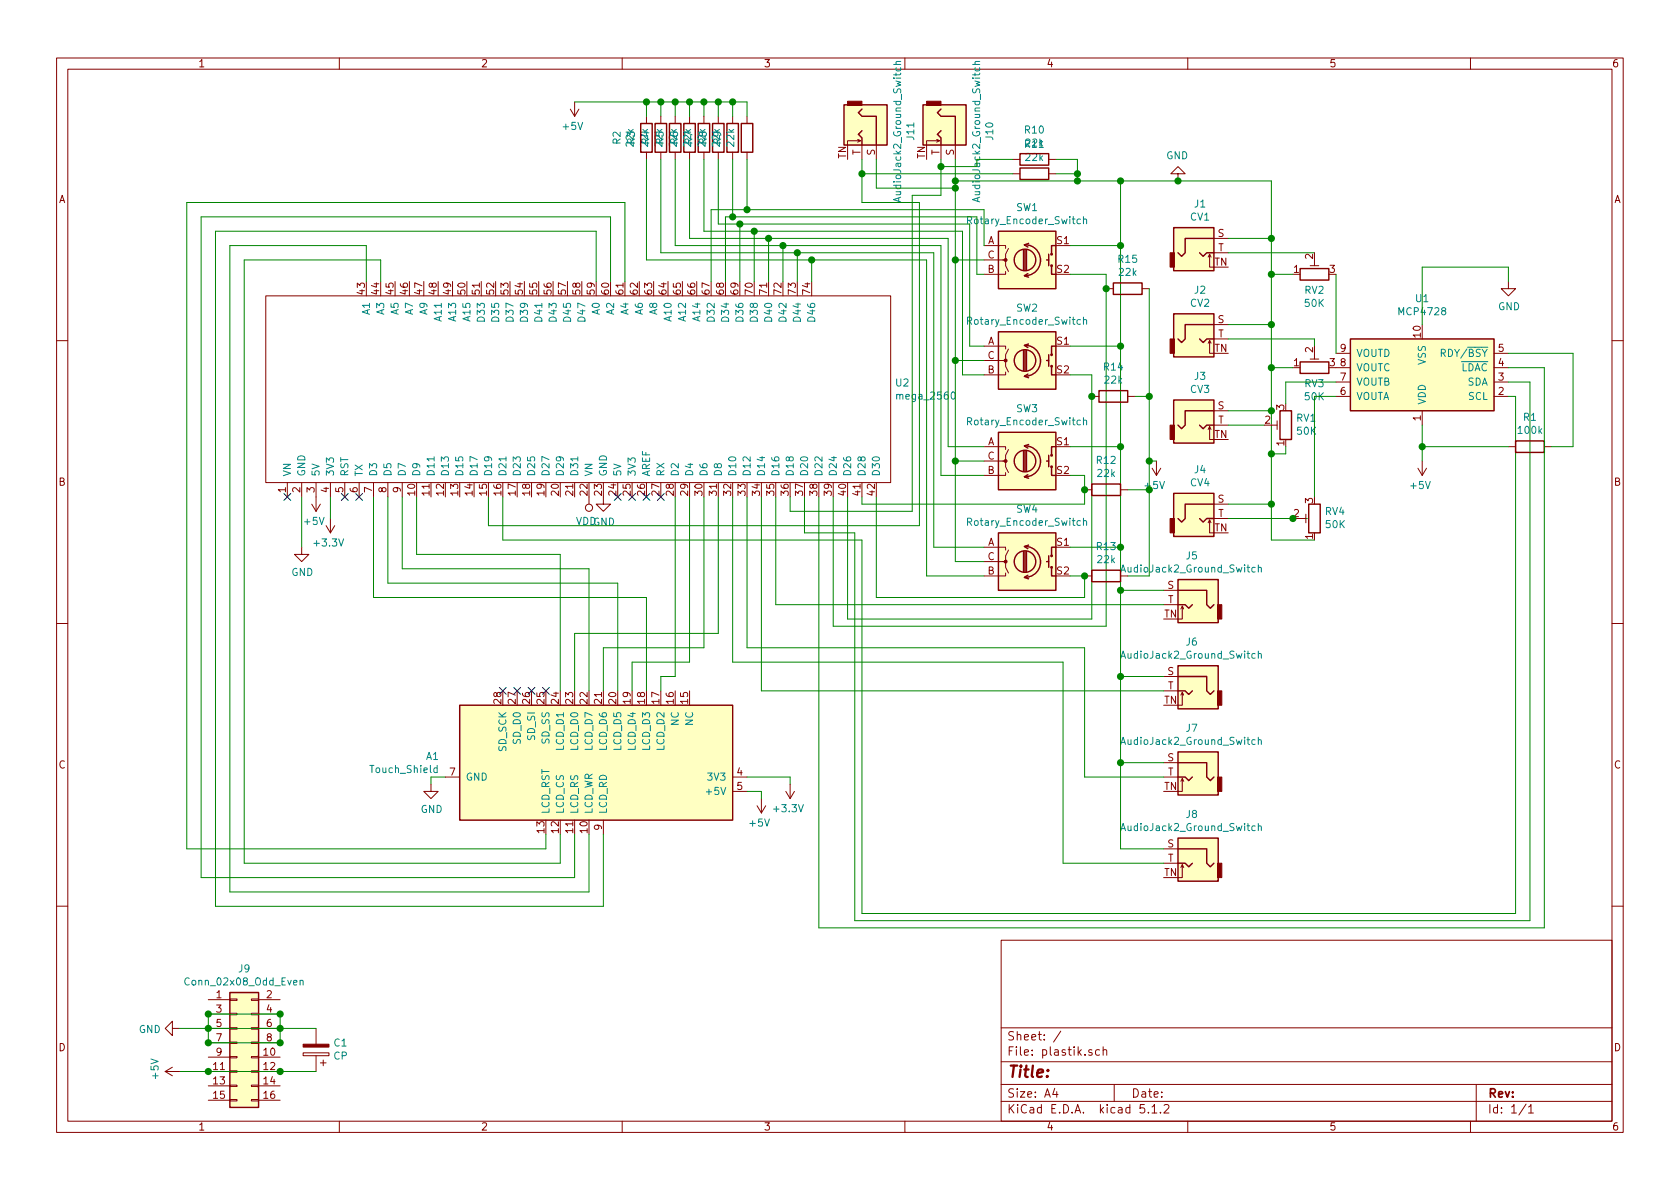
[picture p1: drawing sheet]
EESchema Schematic File Version 4
LIBS:touch-cache
EELAYER 26 0
EELAYER END
$Descr A4 11693 8268
encoding utf-8
Sheet 1 1
Title ""
Date ""
Rev ""
Comp ""
Comment1 ""
Comment2 ""
Comment3 ""
Comment4 ""
$EndDescr
$Comp
L Device:Rotary_Encoder_Switch SW1
U 1 1
P 7150 1800
F 0 "SW1" H 7150 2167 50  0000 C CNN
F 1 "Rotary_Encoder_Switch" H 7150 2076 50  0000 C CNN
F 2 "Rotary_Encoder:RotaryEncoder_Alps_EC11E-Switch_Vertical_H20mm_CircularMountingHoles" H 7000 1960 50  0001 C CNN
F 3 "~" H 7150 2060 50  0001 C CNN
	1    7150 1800
	1    0    0    -1  
$EndComp
$Comp
L audiojack2_ground_switch_numeric:AudioJack2_Ground_Switch J4
U 1 1
P 8350 3600
F 0 "J4" H 8354 3942 50  0000 C CNN
F 1 "CV4" H 8354 3851 50  0000 C CNN
F 2 "Connector_Audio:Jack_3.5mm_QingPu_WQP-PJ398SM_Vertical_CircularHoles" H 8350 3600 50  0001 C CNN
F 3 "~" H 8350 3600 50  0001 C CNN
	1    8350 3600
	1    0    0    -1  
$EndComp
$Comp
L audiojack2_ground_switch_numeric:AudioJack2_Ground_Switch J5
U 1 1
P 8300 4200
F 0 "J5" H 8304 4542 50  0000 C CNN
F 1 "AudioJack2_Ground_Switch" H 8304 4451 50  0000 C CNN
F 2 "Connector_Audio:Jack_3.5mm_QingPu_WQP-PJ398SM_Vertical_CircularHoles" H 8300 4200 50  0001 C CNN
F 3 "~" H 8300 4200 50  0001 C CNN
	1    8300 4200
	-1   0    0    -1  
$EndComp
$Comp
L audiojack2_ground_switch_numeric:AudioJack2_Ground_Switch J6
U 1 1
P 8300 4800
F 0 "J6" H 8304 5142 50  0000 C CNN
F 1 "AudioJack2_Ground_Switch" H 8304 5051 50  0000 C CNN
F 2 "Connector_Audio:Jack_3.5mm_QingPu_WQP-PJ398SM_Vertical_CircularHoles" H 8300 4800 50  0001 C CNN
F 3 "~" H 8300 4800 50  0001 C CNN
	1    8300 4800
	-1   0    0    -1  
$EndComp
$Comp
L audiojack2_ground_switch_numeric:AudioJack2_Ground_Switch J3
U 1 1
P 8350 2950
F 0 "J3" H 8354 3292 50  0000 C CNN
F 1 "CV3" H 8354 3201 50  0000 C CNN
F 2 "Connector_Audio:Jack_3.5mm_QingPu_WQP-PJ398SM_Vertical_CircularHoles" H 8350 2950 50  0001 C CNN
F 3 "~" H 8350 2950 50  0001 C CNN
	1    8350 2950
	1    0    0    -1  
$EndComp
$Comp
L audiojack2_ground_switch_numeric:AudioJack2_Ground_Switch J2
U 1 1
P 8350 2350
F 0 "J2" H 8354 2692 50  0000 C CNN
F 1 "CV2" H 8354 2601 50  0000 C CNN
F 2 "Connector_Audio:Jack_3.5mm_QingPu_WQP-PJ398SM_Vertical_CircularHoles" H 8350 2350 50  0001 C CNN
F 3 "~" H 8350 2350 50  0001 C CNN
	1    8350 2350
	1    0    0    -1  
$EndComp
$Comp
L audiojack2_ground_switch_numeric:AudioJack2_Ground_Switch J1
U 1 1
P 8350 1750
F 0 "J1" H 8354 2092 50  0000 C CNN
F 1 "CV1" H 8354 2001 50  0000 C CNN
F 2 "Connector_Audio:Jack_3.5mm_QingPu_WQP-PJ398SM_Vertical_CircularHoles" H 8350 1750 50  0001 C CNN
F 3 "~" H 8350 1750 50  0001 C CNN
	1    8350 1750
	1    0    0    -1  
$EndComp
$Comp
L Device:Rotary_Encoder_Switch SW2
U 1 1
P 7150 2500
F 0 "SW2" H 7150 2867 50  0000 C CNN
F 1 "Rotary_Encoder_Switch" H 7150 2776 50  0000 C CNN
F 2 "Rotary_Encoder:RotaryEncoder_Alps_EC11E-Switch_Vertical_H20mm_CircularMountingHoles" H 7000 2660 50  0001 C CNN
F 3 "~" H 7150 2760 50  0001 C CNN
	1    7150 2500
	1    0    0    -1  
$EndComp
$Comp
L Device:Rotary_Encoder_Switch SW3
U 1 1
P 7150 3200
F 0 "SW3" H 7150 3567 50  0000 C CNN
F 1 "Rotary_Encoder_Switch" H 7150 3476 50  0000 C CNN
F 2 "Rotary_Encoder:RotaryEncoder_Alps_EC11E-Switch_Vertical_H20mm_CircularMountingHoles" H 7000 3360 50  0001 C CNN
F 3 "~" H 7150 3460 50  0001 C CNN
	1    7150 3200
	1    0    0    -1  
$EndComp
$Comp
L Device:Rotary_Encoder_Switch SW4
U 1 1
P 7150 3900
F 0 "SW4" H 7150 4267 50  0000 C CNN
F 1 "Rotary_Encoder_Switch" H 7150 4176 50  0000 C CNN
F 2 "Rotary_Encoder:RotaryEncoder_Alps_EC11E-Switch_Vertical_H20mm_CircularMountingHoles" H 7000 4060 50  0001 C CNN
F 3 "~" H 7150 4160 50  0001 C CNN
	1    7150 3900
	1    0    0    -1  
$EndComp
$Comp
L audiojack2_ground_switch_numeric:AudioJack2_Ground_Switch J7
U 1 1
P 8300 5400
F 0 "J7" H 8304 5742 50  0000 C CNN
F 1 "AudioJack2_Ground_Switch" H 8304 5651 50  0000 C CNN
F 2 "Connector_Audio:Jack_3.5mm_QingPu_WQP-PJ398SM_Vertical_CircularHoles" H 8300 5400 50  0001 C CNN
F 3 "~" H 8300 5400 50  0001 C CNN
	1    8300 5400
	-1   0    0    -1  
$EndComp
$Comp
L audiojack2_ground_switch_numeric:AudioJack2_Ground_Switch J8
U 1 1
P 8300 6000
F 0 "J8" H 8304 6342 50  0000 C CNN
F 1 "AudioJack2_Ground_Switch" H 8304 6251 50  0000 C CNN
F 2 "Connector_Audio:Jack_3.5mm_QingPu_WQP-PJ398SM_Vertical_CircularHoles" H 8300 6000 50  0001 C CNN
F 3 "~" H 8300 6000 50  0001 C CNN
	1    8300 6000
	-1   0    0    -1  
$EndComp
$Comp
L Connector_Generic:Conn_02x08_Odd_Even J9
U 1 1
P 1650 7250
F 0 "J9" H 1700 7767 50  0000 C CNN
F 1 "Conn_02x08_Odd_Even" H 1700 7676 50  0000 C CNN
F 2 "Connector_IDC:IDC-Header_2x08_P2.54mm_Vertical" H 1650 7250 50  0001 C CNN
F 3 "~" H 1650 7250 50  0001 C CNN
	1    1650 7250
	1    0    0    -1  
$EndComp
Wire Wire Line
	1450 7050 1950 7050
Wire Wire Line
	1450 7150 1950 7150
Wire Wire Line
	1450 7250 1950 7250
Wire Wire Line
	1450 7250 1450 7150
Connection ~ 1450 7250
Connection ~ 1450 7050
Connection ~ 1450 7150
Wire Wire Line
	1450 7150 1450 7050
Wire Wire Line
	1950 7250 1950 7150
Connection ~ 1950 7250
Connection ~ 1950 7050
Connection ~ 1950 7150
Wire Wire Line
	1950 7150 1950 7050
$Comp
L power:GND #PWR0101
U 1 1
P 1250 7150
F 0 "#PWR0101" H 1250 6900 50  0001 C CNN
F 1 "GND" V 1255 7022 50  0000 R CNN
F 2 "" H 1250 7150 50  0001 C CNN
F 3 "" H 1250 7150 50  0001 C CNN
	1    1250 7150
	0    1    1    0   
$EndComp
Wire Wire Line
	1450 7150 1250 7150
Wire Wire Line
	1250 7450 1450 7450
Wire Wire Line
	1450 7450 1950 7450
Connection ~ 1450 7450
$Comp
L power:+5V #PWR0103
U 1 1
P 2200 3450
F 0 "#PWR0103" H 2200 3300 50  0001 C CNN
F 1 "+5V" H 2215 3623 50  0000 C CNN
F 2 "" H 2200 3450 50  0001 C CNN
F 3 "" H 2200 3450 50  0001 C CNN
	1    2200 3450
	-1   0    0    1   
$EndComp
$Comp
L power:GND #PWR0104
U 1 1
P 2100 3800
F 0 "#PWR0104" H 2100 3550 50  0001 C CNN
F 1 "GND" H 2105 3627 50  0000 C CNN
F 2 "" H 2100 3800 50  0001 C CNN
F 3 "" H 2100 3800 50  0001 C CNN
	1    2100 3800
	1    0    0    -1  
$EndComp
$Comp
L mega_2560:mega_2560 U2
U 1 1
P 2700 3100
F 0 "U2" H 6228 3546 50  0000 L CNN
F 1 "mega_2560" H 6228 3455 50  0000 L CNN
F 2 "board:mega_2560" H 4000 3500 50  0001 C CNN
F 3 "" H 4000 3500 50  0001 C CNN
	1    2700 3100
	1    0    0    -1  
$EndComp
$Comp
L MCU_Module2:Touch_Shield A1
U 1 1
P 4200 5300
F 0 "A1" V 4154 4159 50  0000 R CNN
F 1 "Touch_Shield" V 4245 4159 50  0000 R CNN
F 2 "Touch_Shield:Touch_Shield" H 4350 4250 50  0001 L CNN
F 3 "https://www.arduino.cc/en/Main/arduinoBoardUno" H 4000 6350 50  0001 C CNN
	1    4200 5300
	0    1    1    0   
$EndComp
Wire Wire Line
	2100 3450 2100 3800
Wire Wire Line
	4600 4800 4600 4700
Wire Wire Line
	4600 4700 4700 4700
Wire Wire Line
	4700 4700 4700 3450
Wire Wire Line
	4500 4800 4500 4150
Wire Wire Line
	4500 4150 2600 4150
Wire Wire Line
	2600 4150 2600 3450
Wire Wire Line
	4400 4800 4400 4600
Wire Wire Line
	4400 4600 4800 4600
Wire Wire Line
	4800 4600 4800 3450
Wire Wire Line
	4300 4800 4300 4050
Wire Wire Line
	4300 4050 2700 4050
Wire Wire Line
	2700 4050 2700 3450
Wire Wire Line
	4200 4800 4200 4500
Wire Wire Line
	4200 4500 4900 4500
Wire Wire Line
	4900 4500 4900 3450
Wire Wire Line
	4100 4800 4100 3950
Wire Wire Line
	4100 3950 2800 3950
Wire Wire Line
	2800 3950 2800 3450
Wire Wire Line
	4000 4800 4000 4400
Wire Wire Line
	4000 4400 5000 4400
Wire Wire Line
	5000 4400 5000 3450
Wire Wire Line
	3900 4800 3900 3850
Wire Wire Line
	3900 3850 2900 3850
Wire Wire Line
	2900 3850 2900 3450
Wire Wire Line
	4350 1950 4350 1400
Wire Wire Line
	4350 1400 1300 1400
Wire Wire Line
	1300 1400 1300 5900
Wire Wire Line
	1300 5900 3800 5900
Wire Wire Line
	3800 5900 3800 5800
Wire Wire Line
	2650 1950 2650 1800
Wire Wire Line
	2650 1800 1700 1800
Wire Wire Line
	1700 1800 1700 6000
Wire Wire Line
	1700 6000 3900 6000
Wire Wire Line
	3900 6000 3900 5800
Wire Wire Line
	4250 1950 4250 1500
Wire Wire Line
	4250 1500 1400 1500
Wire Wire Line
	1400 1500 1400 6100
Wire Wire Line
	1400 6100 4000 6100
Wire Wire Line
	4000 6100 4000 5800
Wire Wire Line
	2550 1950 2550 1700
Wire Wire Line
	2550 1700 1600 1700
Wire Wire Line
	1600 1700 1600 6200
Wire Wire Line
	1600 6200 4100 6200
Wire Wire Line
	4100 6200 4100 5800
Wire Wire Line
	4200 5800 4200 6300
Wire Wire Line
	4200 6300 1500 6300
Wire Wire Line
	1500 6300 1500 1600
Wire Wire Line
	1500 1600 4150 1600
Wire Wire Line
	4150 1600 4150 1950
NoConn ~ 3800 4800
NoConn ~ 3700 4800
NoConn ~ 3600 4800
NoConn ~ 3500 4800
$Comp
L power:GND #PWR0102
U 1 1
P 3000 5450
F 0 "#PWR0102" H 3000 5200 50  0001 C CNN
F 1 "GND" H 3005 5277 50  0000 C CNN
F 2 "" H 3000 5450 50  0001 C CNN
F 3 "" H 3000 5450 50  0001 C CNN
	1    3000 5450
	1    0    0    -1  
$EndComp
Wire Wire Line
	3100 5400 3000 5400
Wire Wire Line
	3000 5400 3000 5450
$Comp
L power:+5V #PWR0105
U 1 1
P 5300 5550
F 0 "#PWR0105" H 5300 5400 50  0001 C CNN
F 1 "+5V" H 5315 5723 50  0000 C CNN
F 2 "" H 5300 5550 50  0001 C CNN
F 3 "" H 5300 5550 50  0001 C CNN
	1    5300 5550
	-1   0    0    1   
$EndComp
Wire Wire Line
	5300 5550 5300 5500
Wire Wire Line
	5300 5500 5200 5500
$Comp
L power:+3.3V #PWR0106
U 1 1
P 5500 5450
F 0 "#PWR0106" H 5500 5300 50  0001 C CNN
F 1 "+3.3V" H 5515 5623 50  0000 C CNN
F 2 "" H 5500 5450 50  0001 C CNN
F 3 "" H 5500 5450 50  0001 C CNN
	1    5500 5450
	-1   0    0    1   
$EndComp
Wire Wire Line
	5500 5450 5500 5400
Wire Wire Line
	5500 5400 5200 5400
$Comp
L power:+3.3V #PWR0107
U 1 1
P 2300 3600
F 0 "#PWR0107" H 2300 3450 50  0001 C CNN
F 1 "+3.3V" H 2315 3773 50  0000 C CNN
F 2 "" H 2300 3600 50  0001 C CNN
F 3 "" H 2300 3600 50  0001 C CNN
	1    2300 3600
	-1   0    0    1   
$EndComp
Wire Wire Line
	2300 3600 2300 3450
NoConn ~ 2400 3450
NoConn ~ 2500 3450
NoConn ~ 4500 3450
NoConn ~ 4400 3450
NoConn ~ 4300 3450
$Comp
L power:GND #PWR0110
U 1 1
P 4200 3450
F 0 "#PWR0110" H 4200 3200 50  0001 C CNN
F 1 "GND" H 4205 3277 50  0000 C CNN
F 2 "" H 4200 3450 50  0001 C CNN
F 3 "" H 4200 3450 50  0001 C CNN
	1    4200 3450
	1    0    0    -1  
$EndComp
NoConn ~ 4600 3450
$Comp
L power:VDD #PWR0111
U 1 1
P 4100 3450
F 0 "#PWR0111" H 4100 3300 50  0001 C CNN
F 1 "VDD" H 4118 3623 50  0000 C CNN
F 2 "" H 4100 3450 50  0001 C CNN
F 3 "" H 4100 3450 50  0001 C CNN
	1    4100 3450
	-1   0    0    1   
$EndComp
$Comp
L Analog_DAC:MCP4728 U1
U 1 1
P 9900 2650
F 0 "U1" H 9900 2072 50  0000 C CNN
F 1 "MCP4728" H 9900 2163 50  0000 C CNN
F 2 "Package_SO:MSOP-10_3x3mm_P0.5mm" H 9900 2050 50  0001 C CNN
F 3 "http://ww1.microchip.com/downloads/en/DeviceDoc/22187E.pdf" H 9900 2900 50  0001 C CNN
	1    9900 2650
	-1   0    0    1   
$EndComp
$Comp
L audiojack2_ground_switch_numeric:AudioJack2_Ground_Switch J10
U 1 1
P 6550 900
F 0 "J10" H 6554 1242 50  0000 C CNN
F 1 "AudioJack2_Ground_Switch" H 6554 1151 50  0000 C CNN
F 2 "Connector_Audio:Jack_3.5mm_QingPu_WQP-PJ398SM_Vertical_CircularHoles" H 6550 900 50  0001 C CNN
F 3 "~" H 6550 900 50  0001 C CNN
	1    6550 900 
	0    1    1    0   
$EndComp
$Comp
L audiojack2_ground_switch_numeric:AudioJack2_Ground_Switch J11
U 1 1
P 6000 900
F 0 "J11" H 6004 1242 50  0000 C CNN
F 1 "AudioJack2_Ground_Switch" H 6004 1151 50  0000 C CNN
F 2 "Connector_Audio:Jack_3.5mm_QingPu_WQP-PJ398SM_Vertical_CircularHoles" H 6000 900 50  0001 C CNN
F 3 "~" H 6000 900 50  0001 C CNN
	1    6000 900 
	0    1    1    0   
$EndComp
Wire Wire Line
	9150 1750 8550 1750
Wire Wire Line
	9300 1900 9300 2450
Wire Wire Line
	9150 2350 8550 2350
Wire Wire Line
	9100 3600 9000 3600
Wire Wire Line
	5950 6400 5950 3700
Wire Wire Line
	5950 3700 5600 3700
Wire Wire Line
	5600 3700 5600 3450
Wire Wire Line
	10500 2650 10650 2650
Wire Wire Line
	10650 2650 10650 6400
Wire Wire Line
	5950 6400 10650 6400
Wire Wire Line
	10500 2750 10550 2750
Wire Wire Line
	10550 2750 10550 6350
Wire Wire Line
	10550 6350 6000 6350
Wire Wire Line
	6000 6350 6000 3750
Wire Wire Line
	6000 3750 3500 3750
Wire Wire Line
	3500 3750 3500 3450
$Comp
L power:GND #PWR0112
U 1 1
P 10500 1950
F 0 "#PWR0112" H 10500 1700 50  0001 C CNN
F 1 "GND" H 10505 1777 50  0000 C CNN
F 2 "" H 10500 1950 50  0001 C CNN
F 3 "" H 10500 1950 50  0001 C CNN
	1    10500 1950
	1    0    0    -1  
$EndComp
Wire Wire Line
	10750 2550 10500 2550
$Comp
L power:+5V #PWR0113
U 1 1
P 9900 3200
F 0 "#PWR0113" H 9900 3050 50  0001 C CNN
F 1 "+5V" H 9915 3373 50  0000 C CNN
F 2 "" H 9900 3200 50  0001 C CNN
F 3 "" H 9900 3200 50  0001 C CNN
	1    9900 3200
	-1   0    0    1   
$EndComp
$Comp
L Device:R R1
U 1 1
P 10650 3100
F 0 "R1" V 10443 3100 50  0000 C CNN
F 1 "100k" V 10534 3100 50  0000 C CNN
F 2 "Resistor_THT:R_Axial_DIN0207_L6.3mm_D2.5mm_P10.16mm_Horizontal" V 10580 3100 50  0001 C CNN
F 3 "~" H 10650 3100 50  0001 C CNN
	1    10650 3100
	0    1    1    0   
$EndComp
Wire Wire Line
	10500 2450 10950 2450
Wire Wire Line
	10950 2450 10950 3100
Wire Wire Line
	10950 3100 10800 3100
Wire Wire Line
	10500 3100 9900 3100
Wire Wire Line
	9900 2950 9900 3100
Connection ~ 9900 3100
Wire Wire Line
	9900 3100 9900 3200
Wire Wire Line
	9900 1850 9900 2250
Wire Wire Line
	10500 1950 10500 1850
Wire Wire Line
	10500 1850 9900 1850
$Comp
L Device:CP C1
U 1 1
P 2200 7300
F 0 "C1" H 2082 7254 50  0000 R CNN
F 1 "CP" H 2082 7345 50  0000 R CNN
F 2 "Capacitor_THT:CP_Radial_D5.0mm_P2.50mm" H 2238 7150 50  0001 C CNN
F 3 "~" H 2200 7300 50  0001 C CNN
	1    2200 7300
	-1   0    0    1   
$EndComp
Wire Wire Line
	1950 7450 2200 7450
Connection ~ 1950 7450
Wire Wire Line
	2200 7150 1950 7150
Wire Wire Line
	5500 3450 5500 3550
Wire Wire Line
	5500 3550 6350 3550
Wire Wire Line
	6350 3550 6350 1350
Wire Wire Line
	6350 1350 6550 1350
Wire Wire Line
	6550 1350 6550 1150
Wire Wire Line
	3400 3650 6400 3650
Wire Wire Line
	6400 3650 6400 1400
Wire Wire Line
	6400 1400 6000 1400
Wire Wire Line
	6000 1400 6000 1200
Wire Wire Line
	3400 3450 3400 3650
Wire Wire Line
	8100 4200 5400 4200
Wire Wire Line
	5400 4200 5400 3450
Wire Wire Line
	8100 4800 5300 4800
Wire Wire Line
	5300 4800 5300 3450
Wire Wire Line
	8100 5400 7550 5400
Wire Wire Line
	7550 5400 7550 4500
Wire Wire Line
	7550 4500 5200 4500
Wire Wire Line
	5200 4500 5200 3450
Wire Wire Line
	8100 6000 7400 6000
Wire Wire Line
	7400 6000 7400 4600
Wire Wire Line
	7400 4600 5100 4600
Wire Wire Line
	5100 4600 5100 3450
Wire Wire Line
	6850 1800 6650 1800
Wire Wire Line
	6650 1800 6650 2500
Wire Wire Line
	6650 2500 6850 2500
Wire Wire Line
	6650 2500 6650 3200
Wire Wire Line
	6650 3200 6850 3200
Connection ~ 6650 2500
Wire Wire Line
	6650 3200 6650 3900
Wire Wire Line
	6650 3900 6850 3900
Connection ~ 6650 3200
$Comp
L power:GND #PWR0114
U 1 1
P 8200 1250
F 0 "#PWR0114" H 8200 1000 50  0001 C CNN
F 1 "GND" H 8205 1077 50  0000 C CNN
F 2 "" H 8200 1250 50  0001 C CNN
F 3 "" H 8200 1250 50  0001 C CNN
	1    8200 1250
	-1   0    0    1   
$EndComp
Wire Wire Line
	6650 1100 6650 1250
Wire Wire Line
	6650 1800 6650 1300
Connection ~ 6650 1800
Connection ~ 6650 1250
Wire Wire Line
	6100 1100 6100 1300
Wire Wire Line
	6100 1300 6650 1300
Connection ~ 6650 1300
Wire Wire Line
	6650 1300 6650 1250
Wire Wire Line
	6850 1900 6800 1900
Wire Wire Line
	6800 1900 6800 1500
Wire Wire Line
	6800 1500 5100 1500
Wire Wire Line
	5050 1500 5050 1950
Wire Wire Line
	6850 1700 6850 1450
Wire Wire Line
	6850 1450 5200 1450
Wire Wire Line
	4950 1450 4950 1950
Wire Wire Line
	6850 2400 6750 2400
Wire Wire Line
	6750 2400 6750 1550
Wire Wire Line
	6750 1550 5150 1550
Wire Wire Line
	5150 1550 5150 1950
Wire Wire Line
	6850 2600 6700 2600
Wire Wire Line
	6700 2600 6700 1600
Wire Wire Line
	6700 1600 5250 1600
Wire Wire Line
	5250 1600 5250 1950
Wire Wire Line
	6850 3100 6600 3100
Wire Wire Line
	6600 3100 6600 1650
Wire Wire Line
	6600 1650 5350 1650
Wire Wire Line
	5350 1650 5350 1950
Wire Wire Line
	6850 3300 6550 3300
Wire Wire Line
	6550 1700 5450 1700
Wire Wire Line
	5450 1700 5450 1950
Wire Wire Line
	6550 1700 6550 3300
Wire Wire Line
	6850 3800 6500 3800
Wire Wire Line
	6500 3800 6500 1750
Wire Wire Line
	6500 1750 5550 1750
Wire Wire Line
	5550 1750 5550 1950
Wire Wire Line
	6850 4000 6450 4000
Wire Wire Line
	6450 4000 6450 1800
Wire Wire Line
	6450 1800 5650 1800
Wire Wire Line
	5650 1800 5650 1950
Wire Wire Line
	6100 3450 6100 4150
Wire Wire Line
	6100 4150 7550 4150
Wire Wire Line
	7550 4150 7550 4000
Wire Wire Line
	7550 4000 7450 4000
Wire Wire Line
	6000 3450 6000 3500
Wire Wire Line
	6000 3500 7550 3500
Wire Wire Line
	7550 3500 7550 3400
Wire Wire Line
	7550 3300 7450 3300
Wire Wire Line
	5900 3450 5900 4300
Wire Wire Line
	5900 4300 7600 4300
Wire Wire Line
	7600 4300 7600 2750
Wire Wire Line
	7600 2600 7450 2600
Wire Wire Line
	5800 3450 5800 4350
Wire Wire Line
	5800 4350 7700 4350
Wire Wire Line
	7700 4350 7700 2000
Wire Wire Line
	7700 1900 7450 1900
Wire Wire Line
	6650 1250 7500 1250
Wire Wire Line
	7800 1250 7800 1700
Wire Wire Line
	7800 1700 7450 1700
Wire Wire Line
	7800 1700 7800 2400
Wire Wire Line
	7800 2400 7450 2400
Connection ~ 7800 1700
Wire Wire Line
	7800 2400 7800 3100
Wire Wire Line
	7800 3100 7450 3100
Connection ~ 7800 2400
Wire Wire Line
	7800 3100 7800 3800
Wire Wire Line
	7800 3800 7450 3800
Connection ~ 7800 3100
Wire Wire Line
	7800 1250 8200 1250
Wire Wire Line
	8850 1250 8850 1650
Wire Wire Line
	8850 3500 8550 3500
Connection ~ 7800 1250
Wire Wire Line
	8550 2850 8850 2850
Connection ~ 8850 2850
Wire Wire Line
	8850 2850 8850 3150
Wire Wire Line
	8550 2250 8850 2250
Connection ~ 8850 2250
Wire Wire Line
	8550 1650 8850 1650
Connection ~ 8850 1650
Wire Wire Line
	8850 1650 8850 1900
Wire Wire Line
	7800 3800 7800 4100
Wire Wire Line
	7800 4100 8100 4100
Connection ~ 7800 3800
Wire Wire Line
	7800 4100 7800 4700
Wire Wire Line
	7800 4700 8100 4700
Connection ~ 7800 4100
Wire Wire Line
	7800 4700 7800 5300
Wire Wire Line
	7800 5300 8100 5300
Connection ~ 7800 4700
Wire Wire Line
	7800 5300 7800 5900
Wire Wire Line
	7800 5900 8100 5900
Connection ~ 7800 5300
$Comp
L Device:R R5
U 1 1
P 4800 950
F 0 "R5" V 4593 950 50  0000 C CNN
F 1 "22k" V 4684 950 50  0000 C CNN
F 2 "Resistor_THT:R_Axial_DIN0207_L6.3mm_D2.5mm_P10.16mm_Horizontal" V 4730 950 50  0001 C CNN
F 3 "~" H 4800 950 50  0001 C CNN
	1    4800 950 
	1    0    0    -1  
$EndComp
$Comp
L Device:R R4
U 1 1
P 4700 950
F 0 "R4" V 4493 950 50  0000 C CNN
F 1 "22k" V 4584 950 50  0000 C CNN
F 2 "Resistor_THT:R_Axial_DIN0207_L6.3mm_D2.5mm_P10.16mm_Horizontal" V 4630 950 50  0001 C CNN
F 3 "~" H 4700 950 50  0001 C CNN
	1    4700 950 
	1    0    0    -1  
$EndComp
$Comp
L Device:R R3
U 1 1
P 4600 950
F 0 "R3" V 4393 950 50  0000 C CNN
F 1 "22k" V 4484 950 50  0000 C CNN
F 2 "Resistor_THT:R_Axial_DIN0207_L6.3mm_D2.5mm_P10.16mm_Horizontal" V 4530 950 50  0001 C CNN
F 3 "~" H 4600 950 50  0001 C CNN
	1    4600 950 
	1    0    0    -1  
$EndComp
$Comp
L Device:R R2
U 1 1
P 4500 950
F 0 "R2" V 4293 950 50  0000 C CNN
F 1 "22k" V 4384 950 50  0000 C CNN
F 2 "Resistor_THT:R_Axial_DIN0207_L6.3mm_D2.5mm_P10.16mm_Horizontal" V 4430 950 50  0001 C CNN
F 3 "~" H 4500 950 50  0001 C CNN
	1    4500 950 
	1    0    0    -1  
$EndComp
$Comp
L Device:R R6
U 1 1
P 4900 950
F 0 "R6" V 4693 950 50  0000 C CNN
F 1 "22k" V 4784 950 50  0000 C CNN
F 2 "Resistor_THT:R_Axial_DIN0207_L6.3mm_D2.5mm_P10.16mm_Horizontal" V 4830 950 50  0001 C CNN
F 3 "~" H 4900 950 50  0001 C CNN
	1    4900 950 
	1    0    0    -1  
$EndComp
$Comp
L Device:R R7
U 1 1
P 5000 950
F 0 "R7" V 4793 950 50  0000 C CNN
F 1 "22k" V 4884 950 50  0000 C CNN
F 2 "Resistor_THT:R_Axial_DIN0207_L6.3mm_D2.5mm_P10.16mm_Horizontal" V 4930 950 50  0001 C CNN
F 3 "~" H 5000 950 50  0001 C CNN
	1    5000 950 
	1    0    0    -1  
$EndComp
$Comp
L Device:R R8
U 1 1
P 5100 950
F 0 "R8" V 4893 950 50  0000 C CNN
F 1 "22k" V 4984 950 50  0000 C CNN
F 2 "Resistor_THT:R_Axial_DIN0207_L6.3mm_D2.5mm_P10.16mm_Horizontal" V 5030 950 50  0001 C CNN
F 3 "~" H 5100 950 50  0001 C CNN
	1    5100 950 
	1    0    0    -1  
$EndComp
$Comp
L Device:R R9
U 1 1
P 5200 950
F 0 "R9" V 4993 950 50  0000 C CNN
F 1 "22k" V 5084 950 50  0000 C CNN
F 2 "Resistor_THT:R_Axial_DIN0207_L6.3mm_D2.5mm_P10.16mm_Horizontal" V 5130 950 50  0001 C CNN
F 3 "~" H 5200 950 50  0001 C CNN
	1    5200 950 
	1    0    0    -1  
$EndComp
Wire Wire Line
	5200 1450 5200 1100
Connection ~ 5200 1450
Wire Wire Line
	5200 1450 4950 1450
Wire Wire Line
	5100 1500 5100 1100
Connection ~ 5100 1500
Wire Wire Line
	5100 1500 5050 1500
Wire Wire Line
	5150 1550 5000 1550
Wire Wire Line
	5000 1550 5000 1100
Connection ~ 5150 1550
Wire Wire Line
	5250 1600 4900 1600
Wire Wire Line
	4900 1600 4900 1100
Connection ~ 5250 1600
Wire Wire Line
	5350 1650 4800 1650
Wire Wire Line
	4800 1650 4800 1100
Connection ~ 5350 1650
Wire Wire Line
	5450 1700 4700 1700
Wire Wire Line
	4700 1700 4700 1100
Connection ~ 5450 1700
Wire Wire Line
	5550 1750 4600 1750
Wire Wire Line
	4600 1750 4600 1100
Connection ~ 5550 1750
Wire Wire Line
	5650 1800 4500 1800
Wire Wire Line
	4500 1800 4500 1100
Connection ~ 5650 1800
$Comp
L power:+5V #PWR0115
U 1 1
P 4000 700
F 0 "#PWR0115" H 4000 550 50  0001 C CNN
F 1 "+5V" H 4015 873 50  0000 C CNN
F 2 "" H 4000 700 50  0001 C CNN
F 3 "" H 4000 700 50  0001 C CNN
	1    4000 700 
	-1   0    0    1   
$EndComp
Wire Wire Line
	4000 700  4500 700 
Wire Wire Line
	5200 700  5200 800 
Wire Wire Line
	5100 800  5100 700 
Connection ~ 5100 700 
Wire Wire Line
	5100 700  5200 700 
Wire Wire Line
	5000 800  5000 700 
Connection ~ 5000 700 
Wire Wire Line
	5000 700  5100 700 
Wire Wire Line
	4900 800  4900 700 
Connection ~ 4900 700 
Wire Wire Line
	4900 700  5000 700 
Wire Wire Line
	4800 800  4800 700 
Connection ~ 4800 700 
Wire Wire Line
	4800 700  4900 700 
Wire Wire Line
	4700 800  4700 700 
Connection ~ 4700 700 
Wire Wire Line
	4700 700  4800 700 
Wire Wire Line
	4600 800  4600 700 
Connection ~ 4600 700 
Wire Wire Line
	4600 700  4700 700 
Wire Wire Line
	4500 800  4500 700 
Connection ~ 4500 700 
Wire Wire Line
	4500 700  4600 700 
Connection ~ 8200 1250
Wire Wire Line
	8200 1250 8850 1250
$Comp
L Device:R R11
U 1 1
P 7200 1200
F 0 "R11" V 6993 1200 50  0000 C CNN
F 1 "22k" V 7084 1200 50  0000 C CNN
F 2 "Resistor_THT:R_Axial_DIN0207_L6.3mm_D2.5mm_P10.16mm_Horizontal" V 7130 1200 50  0001 C CNN
F 3 "~" H 7200 1200 50  0001 C CNN
	1    7200 1200
	0    1    1    0   
$EndComp
$Comp
L Device:R R10
U 1 1
P 7200 1100
F 0 "R10" V 6993 1100 50  0000 C CNN
F 1 "22k" V 7084 1100 50  0000 C CNN
F 2 "Resistor_THT:R_Axial_DIN0207_L6.3mm_D2.5mm_P10.16mm_Horizontal" V 7130 1100 50  0001 C CNN
F 3 "~" H 7200 1100 50  0001 C CNN
	1    7200 1100
	0    1    1    0   
$EndComp
Wire Wire Line
	7050 1200 6000 1200
Connection ~ 6000 1200
Wire Wire Line
	6000 1200 6000 1100
Wire Wire Line
	7050 1100 6800 1100
Wire Wire Line
	6800 1100 6800 1150
Wire Wire Line
	6800 1150 6550 1150
Connection ~ 6550 1150
Wire Wire Line
	6550 1150 6550 1100
Wire Wire Line
	7350 1100 7500 1100
Wire Wire Line
	7500 1100 7500 1200
Connection ~ 7500 1250
Wire Wire Line
	7500 1250 7800 1250
Wire Wire Line
	7350 1200 7500 1200
Connection ~ 7500 1200
Wire Wire Line
	7500 1200 7500 1250
$Comp
L Device:R R15
U 1 1
P 7850 2000
F 0 "R15" V 7643 2000 50  0000 C CNN
F 1 "22k" V 7734 2000 50  0000 C CNN
F 2 "Resistor_THT:R_Axial_DIN0207_L6.3mm_D2.5mm_P10.16mm_Horizontal" V 7780 2000 50  0001 C CNN
F 3 "~" H 7850 2000 50  0001 C CNN
	1    7850 2000
	0    1    1    0   
$EndComp
Connection ~ 7700 2000
Wire Wire Line
	7700 2000 7700 1900
$Comp
L Device:R R14
U 1 1
P 7750 2750
F 0 "R14" V 7543 2750 50  0000 C CNN
F 1 "22k" V 7634 2750 50  0000 C CNN
F 2 "Resistor_THT:R_Axial_DIN0207_L6.3mm_D2.5mm_P10.16mm_Horizontal" V 7680 2750 50  0001 C CNN
F 3 "~" H 7750 2750 50  0001 C CNN
	1    7750 2750
	0    1    1    0   
$EndComp
Connection ~ 7600 2750
Wire Wire Line
	7600 2750 7600 2600
$Comp
L Device:R R12
U 1 1
P 7700 3400
F 0 "R12" V 7493 3400 50  0000 C CNN
F 1 "22k" V 7584 3400 50  0000 C CNN
F 2 "Resistor_THT:R_Axial_DIN0207_L6.3mm_D2.5mm_P10.16mm_Horizontal" V 7630 3400 50  0001 C CNN
F 3 "~" H 7700 3400 50  0001 C CNN
	1    7700 3400
	0    1    1    0   
$EndComp
Connection ~ 7550 3400
Wire Wire Line
	7550 3400 7550 3300
$Comp
L Device:R R13
U 1 1
P 7700 4000
F 0 "R13" V 7493 4000 50  0000 C CNN
F 1 "22k" V 7584 4000 50  0000 C CNN
F 2 "Resistor_THT:R_Axial_DIN0207_L6.3mm_D2.5mm_P10.16mm_Horizontal" V 7630 4000 50  0001 C CNN
F 3 "~" H 7700 4000 50  0001 C CNN
	1    7700 4000
	0    1    1    0   
$EndComp
Connection ~ 7550 4000
$Comp
L power:+5V #PWR0116
U 1 1
P 8050 3200
F 0 "#PWR0116" H 8050 3050 50  0001 C CNN
F 1 "+5V" H 8065 3373 50  0000 C CNN
F 2 "" H 8050 3200 50  0001 C CNN
F 3 "" H 8050 3200 50  0001 C CNN
	1    8050 3200
	-1   0    0    1   
$EndComp
Wire Wire Line
	8000 2000 8000 2750
Wire Wire Line
	8000 4000 7850 4000
Wire Wire Line
	7850 3400 8000 3400
Connection ~ 8000 3400
Wire Wire Line
	8000 3400 8000 4000
Wire Wire Line
	7900 2750 8000 2750
Connection ~ 8000 2750
Wire Wire Line
	8000 2750 8000 3200
Wire Wire Line
	8050 3200 8000 3200
Connection ~ 8000 3200
Wire Wire Line
	8000 3200 8000 3400
Wire Wire Line
	5700 3450 5700 6450
Wire Wire Line
	5700 6450 10750 6450
Wire Wire Line
	10750 6450 10750 2550
$Comp
L Device:R_POT_TRIM RV2
U 1 1
P 9150 1900
F 0 "RV2" V 9036 1900 50  0000 C CNN
F 1 "50K" V 8945 1900 50  0000 C CNN
F 2 "Potentiometer_THT:Potentiometer_Bourns_3266Y_Vertical" H 9150 1900 50  0001 C CNN
F 3 "~" H 9150 1900 50  0001 C CNN
	1    9150 1900
	0    -1   -1   0   
$EndComp
Wire Wire Line
	9150 2400 9150 2350
Wire Wire Line
	8850 2250 8850 2550
$Comp
L Device:R_POT_TRIM RV3
U 1 1
P 9150 2550
F 0 "RV3" V 9036 2550 50  0000 C CNN
F 1 "50K" V 8945 2550 50  0000 C CNN
F 2 "Potentiometer_THT:Potentiometer_Bourns_3266Y_Vertical" H 9150 2550 50  0001 C CNN
F 3 "~" H 9150 2550 50  0001 C CNN
	1    9150 2550
	0    -1   -1   0   
$EndComp
$Comp
L Device:R_POT_TRIM RV1
U 1 1
P 8950 2950
F 0 "RV1" H 8880 2904 50  0000 R CNN
F 1 "50K" H 8880 2995 50  0000 R CNN
F 2 "Potentiometer_THT:Potentiometer_Bourns_3266Y_Vertical" H 8950 2950 50  0001 C CNN
F 3 "~" H 8950 2950 50  0001 C CNN
	1    8950 2950
	-1   0    0    1   
$EndComp
Wire Wire Line
	8550 2950 8800 2950
$Comp
L Device:R_POT_TRIM RV4
U 1 1
P 9150 3600
F 0 "RV4" H 9080 3554 50  0000 R CNN
F 1 "50K" H 9080 3645 50  0000 R CNN
F 2 "Potentiometer_THT:Potentiometer_Bourns_3266Y_Vertical" H 9150 3600 50  0001 C CNN
F 3 "~" H 9150 3600 50  0001 C CNN
	1    9150 3600
	-1   0    0    1   
$EndComp
Connection ~ 9000 3600
Wire Wire Line
	9000 3600 8550 3600
Wire Wire Line
	9150 3450 9150 2750
Wire Wire Line
	9150 2750 9300 2750
Wire Wire Line
	9150 3750 8850 3750
Wire Wire Line
	8850 3750 8850 3500
Connection ~ 8850 3500
Wire Wire Line
	9000 2550 8850 2550
Connection ~ 8850 2550
Wire Wire Line
	9000 1900 8850 1900
Connection ~ 8850 1900
Wire Wire Line
	8850 1900 8850 2250
Wire Wire Line
	8950 2800 8950 2650
Wire Wire Line
	8950 2650 9300 2650
Wire Wire Line
	8950 3100 8950 3150
Wire Wire Line
	8950 3150 8850 3150
Connection ~ 8850 3150
Wire Wire Line
	8850 3150 8850 3500
Wire Wire Line
	8850 2550 8850 2850
$Comp
L power:+5V #PWR0109
U 1 1
P 1250 7450
F 0 "#PWR0109" H 1250 7300 50  0001 C CNN
F 1 "+5V" H 1265 7623 50  0000 C CNN
F 2 "" H 1250 7450 50  0001 C CNN
F 3 "" H 1250 7450 50  0001 C CNN
	1    1250 7450
	0    -1   -1   0   
$EndComp
NoConn ~ 2000 3450
$EndSCHEMATC
